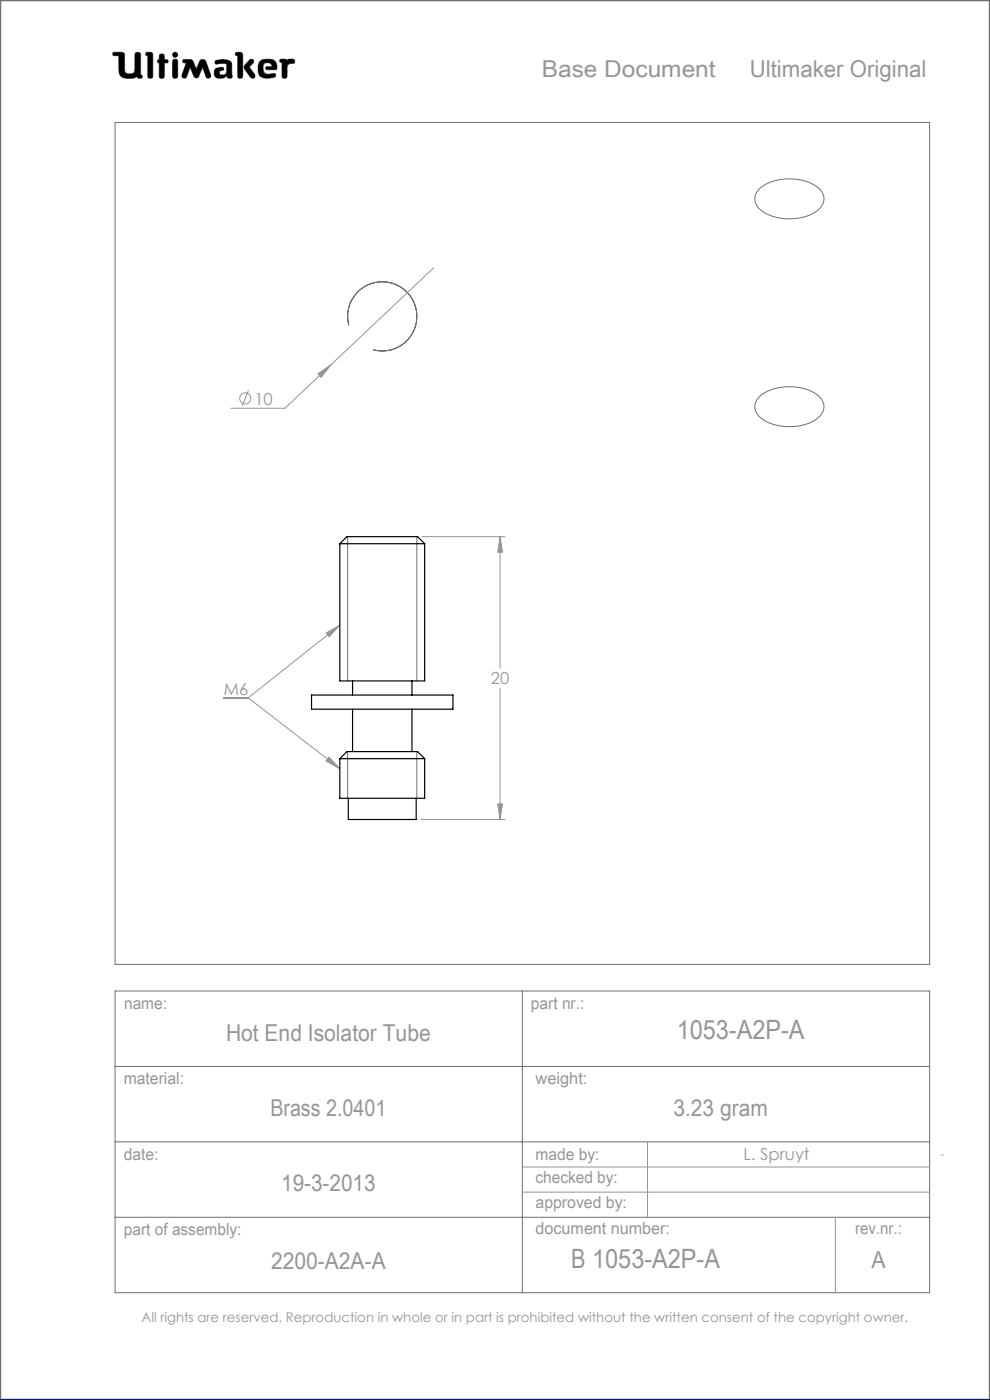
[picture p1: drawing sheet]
<svg xmlns="http://www.w3.org/2000/svg" width="210mm" height="297mm" viewBox="0 0 210 297" stroke-linecap="round" stroke-linejoin="round" font-family="sans-serif">
<g fill="none" stroke="#6f6f6f" stroke-width=".21">
<path d="M24 11.1h1.8l.5 .2 .2 4a1.62 1.62 0 0 0 2 0l.2-4a.65 .65 0 0 1 .7-.2 .65 .65 0 0 1 .4 .6v4.2l.3 .1-.1 .6a.65 .65 0 0 1-.9-.3 4 4 0 0 1-3 .2l-.6-.5-.2-.6-.1-3.6h-1.2l-.1-.3zM29.1 16.2v.1M31 11.1l1.2 .1 .2 .4v4.8a.59 .59 0 0 1-.7 .2 .59 .59 0 0 1-.4-.5v-4.3l-.4-.1zM33.8 13.4h.1M33.8 12.6h.1M33.8 12.6l-.3 .1-.1 .3 .1 .3 .3 .1M33.8 12.6v-1a.59 .59 0 0 1 .7-.1 .59 .59 0 0 1 .4 .5v.6l.6 .1a.4 .4 0 0 1 0 .6l-.6 .1-.1 3.1a.59 .59 0 0 1-.6 .1 .59 .59 0 0 1-.4-.5v-2.7M36.8 12.6h.7l.2 .5v3l-.2 .4-.3 .1-.4-.1-.2-.4v-3zM38.9 12.7l1.3-.1 .6 .2 .8 1.9 .9-2 .6-.1 .4 .1 1.2 3.2v.5l-.4 .2-.4-.1-.9-2.2-.9 2-.5 .3-.3-.2-1-2.1-.7 1.9-.3 .4-.5-.1-.2-.1v-.5l.9-2.6-.7-.1zM42.1 16.2h.1M45.7 12.9a3.6 3.6 0 0 1 3.3 .3l.2 .5v2.1a.53 .53 0 0 1-.2 .8l-.7-.1-.2-.4a1.97 1.97 0 0 1-2.5 .2 1.34 1.34 0 0 1 .4-1.8l1.3-.2 .1 .6a.74 .74 0 0 0-.9 .7 .95 .95 0 0 0 1.4 .1l.2-.6-.1-1.5a2.7 2.7 0 0 0-2 0l-.4-.2zM50.1 11.1l1.2 .1 .2 .4-.1 4.8a.59 .59 0 0 1-.6 .2 .59 .59 0 0 1-.4-.5v-4.3l-.4-.1z"/>
<path d="M52.9 12.8l.4-.2 .4 .1 .1 .4-.9 1.1 1.1 1.5 .1 .6-.2 .3h-.4a5.9 5.9 0 0 1-1.7-2.3l.2-.5zM56.6 14.8h.1M56.6 14.8l-.3-.3 .2-.3 1.2-.1-.2-.5a1.04 1.04 0 0 0-1.7 .5l.2 1.3 .8 .4M56.6 14.8h1.7l.4-.2a1.66 1.66 0 0 0-1.5-2l-1.7 .1a2.65 2.65 0 0 0-.3 3.5 3.5 3.5 0 0 0 3.2 .1l.1-.3-.2-.4-1.5 .2M56.8 15.8h.1M59.5 12.6h1.1l.3 .2a1.21 1.21 0 0 1 1.5-.1l.1 .6-1 .2-.6 .4-.1 2.5a.59 .59 0 0 1-.6 .2 .59 .59 0 0 1-.4-.5v-2.8l-.4-.2zM24.4 26h172.8v178.6h-172.8zM161.1 40.1a10.6 10.6 0 0 1 12.7 0 2.9 2.9 0 0 1-.7 4.8 10.9 10.9 0 0 1-11.8-.4 2.81 2.81 0 0 1-.2-4.4zM74 69a7.3 7.3 0 0 1 6.4-9.2 7.3 7.3 0 0 1 8 8 7.3 7.3 0 0 1-9.2 6.4M161.1 84.2a10.6 10.6 0 0 1 12.7 0 2.9 2.9 0 0 1-.7 4.7 10.9 10.9 0 0 1-11.8-.3 2.81 2.81 0 0 1-.2-4.4zM73.7 113.8v30.6M88.4 113.8v30.6"/>
<path d="M73.7 159.4v9.9M88.4 159.4v9.9M24.4 210.2h172.8v64h-172.8zM110.8 210.2v64M24.4 226.2h172.8M24.4 242.2h172.8M24.4 258.2h172.8"/>
<circle cx="37.2" cy="11.6" r=".56"/>
</g>
<path d="M0 297v-297h210v297" fill="none" stroke="#6f6f6f" stroke-width=".5"/>
<g fill="none" stroke="#959595" stroke-width=".21">
<path d="M92 56.8l-31.6 29.8h-11.4M67.4 79.3l2.8-1.9-2.1 2.7zM52.7 82.8l-1.3 3.4M89.6 113.8h17.5M106.1 113.8l.5 3.4h-1zM106.1 113.8v27.9M69.2 134.3l2.9-1.7-2.3 2.5zM72.1 132.6l-19.4 15.4M47.4 148h5.3M52.7 148l19.4 15.1M106.1 146v27.8M69.8 160.6l2.3 2.5-2.9-1.7z"/>
<path d="M89.3 173.8h17.8M105.6 170.5h1l-.5 3.3zM110.8 247.6h86.4M110.8 252.9h86.4M137.4 242.2v16M177.2 258.2v16M199.7 245h.4"/>
<circle cx="52" cy="84.5" r="1.18"/>
</g>
<path d="M0 297h210" fill="none" stroke="#00f" stroke-width=".5"/>
<path d="M45.7 12.9l-.1 .4 .2 .3 1.7-.2 .6 .2-.1 1.8-.2 .4-.5 .1a.54 .54 0 0 1-.8-.5 .54 .54 0 0 1 .8-.5l.2-.1-.1-.4-.4-.1a1.31 1.31 0 0 0-1.5 .9 1.14 1.14 0 0 0 .3 1.2 1.14 1.14 0 0 0 1.2 .2l.8-.3a.23 .23 0 0 1 .3-.2 .23 .23 0 0 1 .2 .4 .58 .58 0 0 0 .8 .1 .58 .58 0 0 0 .1-.9v-2a1.32 1.32 0 0 0-1.7-1.1zM50 11.2v.5l.4 .1v4.5l.2 .3h.6l.3-.4v-4.7l-.4-.4zM53 12.7l-1.1 1.2-.1 .5 1.4 2.1 .6 .1 .3-.3v-.4l-1.2-1.7 .9-.9v-.4l-.3-.3zM55.1 13a2.66 2.66 0 0 0 .3 3.4l1.4 .2 1.3-.2 .4-.3-.2-.5-1.5 .2-.6-.2-.3-.4-.1-.9a.98 .98 0 0 1 .7-1 .98 .98 0 0 1 1.1 .5l.1 .3-1.2 .1-.1 .4 .2 .2h1.6a.49 .49 0 0 0 .5-.2 .49 .49 0 0 0 0-.6 1.57 1.57 0 0 0-2-1.4h-.9zM59.4 12.6v.5l.4 .2v3l.3 .3h.5l.3-.4v-2.3l.6-.4 .9-.1 .1-.6-.4-.3-.9 .1-.3 .2-.3-.2zM36.7 12.6l-.1 3.7 .2 .3h.6l.3-.4v-3.3l-.3-.3zM36.6 11.6a.56 .56 0 0 0 1.1 0 .56 .56 0 0 0-1.1 0zM33.9 11.6l-.1 1-.3 .2-.1 .3 .4 .3v3l.2 .2h.5l.3-.1 .1-.3v-2.8l.7-.1 .1-.4-.2-.2-.6-.1-.2-1.1zM31 11.2l-.1 .5 .4 .1 .1 4.5 .2 .3h.5l.3-.4v-4.7l-.4-.4zM38.8 12.7v.6h.7l-.9 2.7 .2 .5 .4 .1 .3-.2 .8-2.1 .9 2 .2 .2h.4l.3-.2 .9-2 .8 2.1 .5 .2 .4-.3v-.4l-1-2.8-.3-.4-.5-.1-.4 .2-.9 1.9-.9-2-.5-.1zM24 11.2l-.1 .3 .2 .3h1.1v2.7a1.73 1.73 0 0 0 2.1 2.1 2.42 2.42 0 0 0 1.8-.4l.3 .4h.6l.2-.3-.1-.3-.3-.1v-4.3l-.1-.3-.2-.2h-.6l-.3 .4v3.4a.89 .89 0 0 1-1.3 .8 .81 .81 0 0 1-.9-1.1l-.1-3.3-.5-.2z" fill-rule="evenodd" fill="#000"/>
<g fill="#959595">
<path d="M106.1 113.8l.5 3.4h-1zM105.6 170.5h1l-.5 3.3zM67.4 79.3l.7 .8 2.1-2.7z"/>
<path d="M69.2 134.3l2.9-1.7-2.3 2.5zM69.8 160.6l2.3 2.5-2.9-1.7z"/>
</g>
<path d="M72.1 115.3v29.1h18v-29.1M72.1 115.3h18M72.1 115.3l1.5-1.5h15l1.5 1.5M66.1 147.4h30v3h-30zM74.8 144.4v3M74.8 150.4v9M87.4 144.4v3M87.4 150.4v9M72.1 160.9v8.4h18v-8.4M72.1 160.9h18M72.1 160.9l1.5-1.5h15l1.5 1.5M73.9 169.3v4.5h14.4v-4.5" fill="none" stroke="#000" stroke-width=".25"/>
<g font-size="5.6" fill="#959595">
<text x="143.5" y="220.3">1053-A2P-A</text>
<text x="121.1" y="269.1">B 1053-A2P-A</text>
</g>
<g font-size="4.9" fill="#959595">
<text x="114.9" y="16.3">Base Document</text>
<text x="159" y="16.3">Ultimaker Original</text>
<text x="47.9" y="220.9">Hot End Isolator Tube</text>
<text x="57.3" y="236.7">Brass 2.0401</text>
<text x="142.8" y="236.7">3.23 gram</text>
<text x="59.6" y="252.7">19-3-2013</text>
<text x="57.5" y="269.3">2200-A2A-A</text>
<text x="184.9" y="269.1">A</text>
</g>
<g font-size="3.5" fill="#959595">
<text x="54" y="85.8">10</text>
<text x="47.5" y="147.5">M6</text>
<text x="104.1" y="145.2">20</text>
<text x="26.3" y="214.1">name:</text>
<text x="112.6" y="214">part nr.:</text>
<text x="26.2" y="229.9">material:</text>
<text x="113.6" y="229.9">weight:</text>
<text x="26.3" y="246">date:</text>
<text x="113.6" y="246">made by:</text>
<text x="113.6" y="251.1">checked by:</text>
<text x="157.7" y="246.2">L. Spruyt</text>
<text x="113.6" y="256.3">approved by:</text>
<text x="26.3" y="262">part of assembly:</text>
<text x="113.6" y="261.8">document number:</text>
<text x="181.4" y="261.9">rev.nr.:</text>
</g>
<text font-size="2.8" fill="#959595" x="30" y="280.4">All rights are reserved. Reproduction in whole or in part is prohibited without the written consent of the copyright owner.</text>
</svg>
